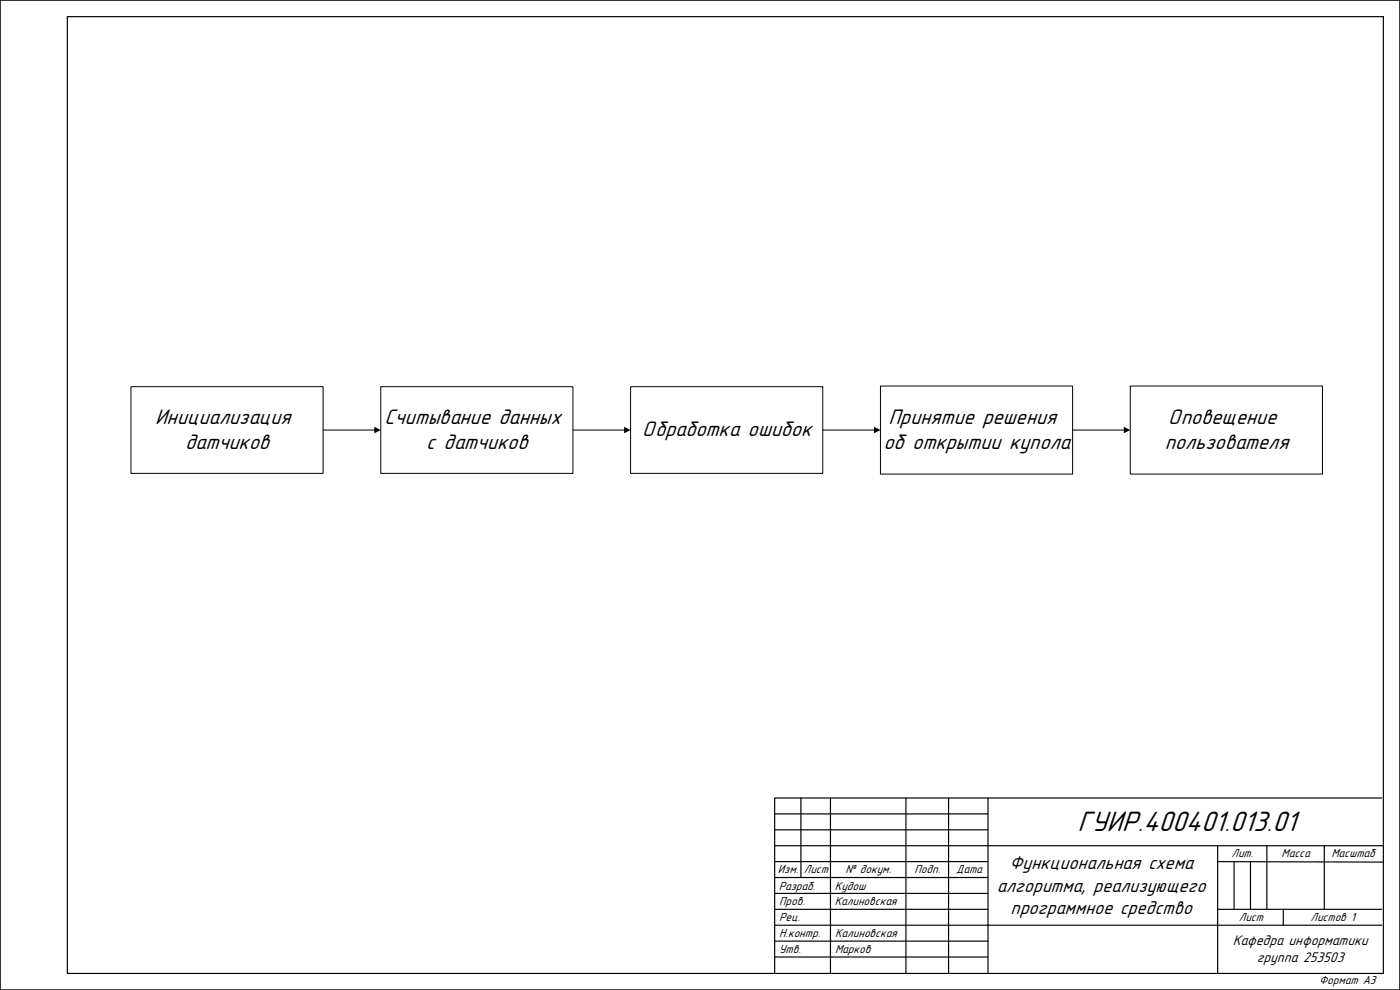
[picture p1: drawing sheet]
<svg xmlns="http://www.w3.org/2000/svg" width="420mm" height="297mm" viewBox="0 0 420 297" stroke-linecap="round" stroke-linejoin="round" font-family="sans-serif">
<path d="M0 0h420v297h-420z" fill="none" stroke="#000" stroke-width=".3"/>
<g fill="none" stroke="#000" stroke-width=".35">
<path d="M0 0h420v297h-420zM20.2 5h394.8v287h-394.8zM240.3 239.4v23.8M249.1 239.4v52.4M271.8 239.4v52.4M284.6 239.4v52.4M296.4 239.4v52.4M414.5 239.4h-182.1v52.4M232.4 253.7h182.6M232.4 244.2h64M232.4 248.9h64M232.4 258.5h64"/>
<path d="M365.3 253.7v38.1M365.3 258.5l49.7 .1M370.2 258.5v14.3M375.1 258.5v14.3M380.1 253.7v19.1M397.3 253.7v19.1M232.4 277.5h182.1M232.4 272.8h64M232.4 263.2h64M232.4 268h64M365.3 272.8h49.2M385 272.8v4.7"/>
<path d="M232.4 282.3h64M232.4 287.1h64"/>
</g>
<path d="M39.3 116h57.6v26h-57.6z" fill-rule="evenodd" fill="#fff"/>
<path d="M39.3 116h57.6v26h-57.6z" fill="none" stroke="#000" stroke-width=".3"/>
<path d="M114.2 116h57.7v26h-57.7z" fill-rule="evenodd" fill="#fff"/>
<path d="M114.2 116h57.7v26h-57.7z" fill="none" stroke="#000" stroke-width=".3"/>
<path d="M189.2 116h57.6v26h-57.6z" fill-rule="evenodd" fill="#fff"/>
<path d="M189.2 116h57.6v26h-57.6z" fill="none" stroke="#000" stroke-width=".3"/>
<path d="M264.1 115.8h57.7v26.4h-57.7z" fill-rule="evenodd" fill="#fff"/>
<path d="M264.1 115.8h57.7v26.4h-57.7zM96.9 129h15.6M171.9 129h15.6M246.8 129h15.6" fill="none" stroke="#000" stroke-width=".3"/>
<path d="M112.3 128l1.9 1-1.9 1zM187.2 128l2 1-2 1zM262.2 128l1.9 1-1.9 1z" fill="#000"/>
<path d="M339.1 115.8h57.6v26.4h-57.6z" fill-rule="evenodd" fill="#fff"/>
<path d="M339.1 115.8h57.6v26.4h-57.6zM321.8 129h15.6" fill="none" stroke="#000" stroke-width=".3"/>
<path d="M337.1 128l2 1-2 1z" fill="#000"/>
<text font-size="8.9" x="323.3" y="249.3">ГУИР.400401.013.01</text>
<g font-size="6.7">
<text x="46.5" y="127.1">Инициализация</text>
<text x="115.3" y="127.1">Считывание данных</text>
<text x="192.7" y="130.9">Обработка ошибок</text>
<text x="266.5" y="127.1">Принятие решения</text>
<text x="350.4" y="127.1">Оповещение</text>
<text x="55.5" y="134.7">датчиков</text>
<text x="127.9" y="134.7">с датчиков</text>
<text x="265" y="134.7">об открытии купола</text>
<text x="349.4" y="134.7">пользователя</text>
</g>
<g font-size="5.9">
<text x="302.8" y="260.7">Функциональная схема</text>
<text x="299" y="267.5">алгоритма, реализующего</text>
<text x="303.2" y="274.2">программное средство</text>
</g>
<g font-size="4.5">
<text x="369.8" y="283.5">Кафедра информатики</text>
<text x="377" y="288.6">группа 253503</text>
</g>
<g font-size="3.7">
<text x="369.5" y="257.2">Лит.</text>
<text x="384.5" y="257.2">Масса</text>
<text x="399.4" y="257.2">Масштаб</text>
<text x="233.3" y="261.9">Изм.</text>
<text x="241.2" y="262">Лист</text>
<text x="253.6" y="261.9">№ докум.</text>
<text x="274.3" y="261.9">Подп.</text>
<text x="286.9" y="261.9">Дата</text>
<text x="233.6" y="267">Разраб.</text>
<text x="250.5" y="267">Кудош</text>
<text x="233.7" y="271.6">Пров.</text>
<text x="250.4" y="271.5">Калиновская</text>
<text x="233.7" y="276.3">Рец.</text>
<text x="233.8" y="281.2">Н.контр.</text>
<text x="250.5" y="281.2">Калиновская</text>
<text x="371.7" y="276.4">Лист</text>
<text x="393.2" y="276.3">Листов 1</text>
<text x="233.7" y="286">Утв.</text>
<text x="250.5" y="285.9">Марков</text>
<text x="395.8" y="295.1">Формат А3</text>
</g>
</svg>
